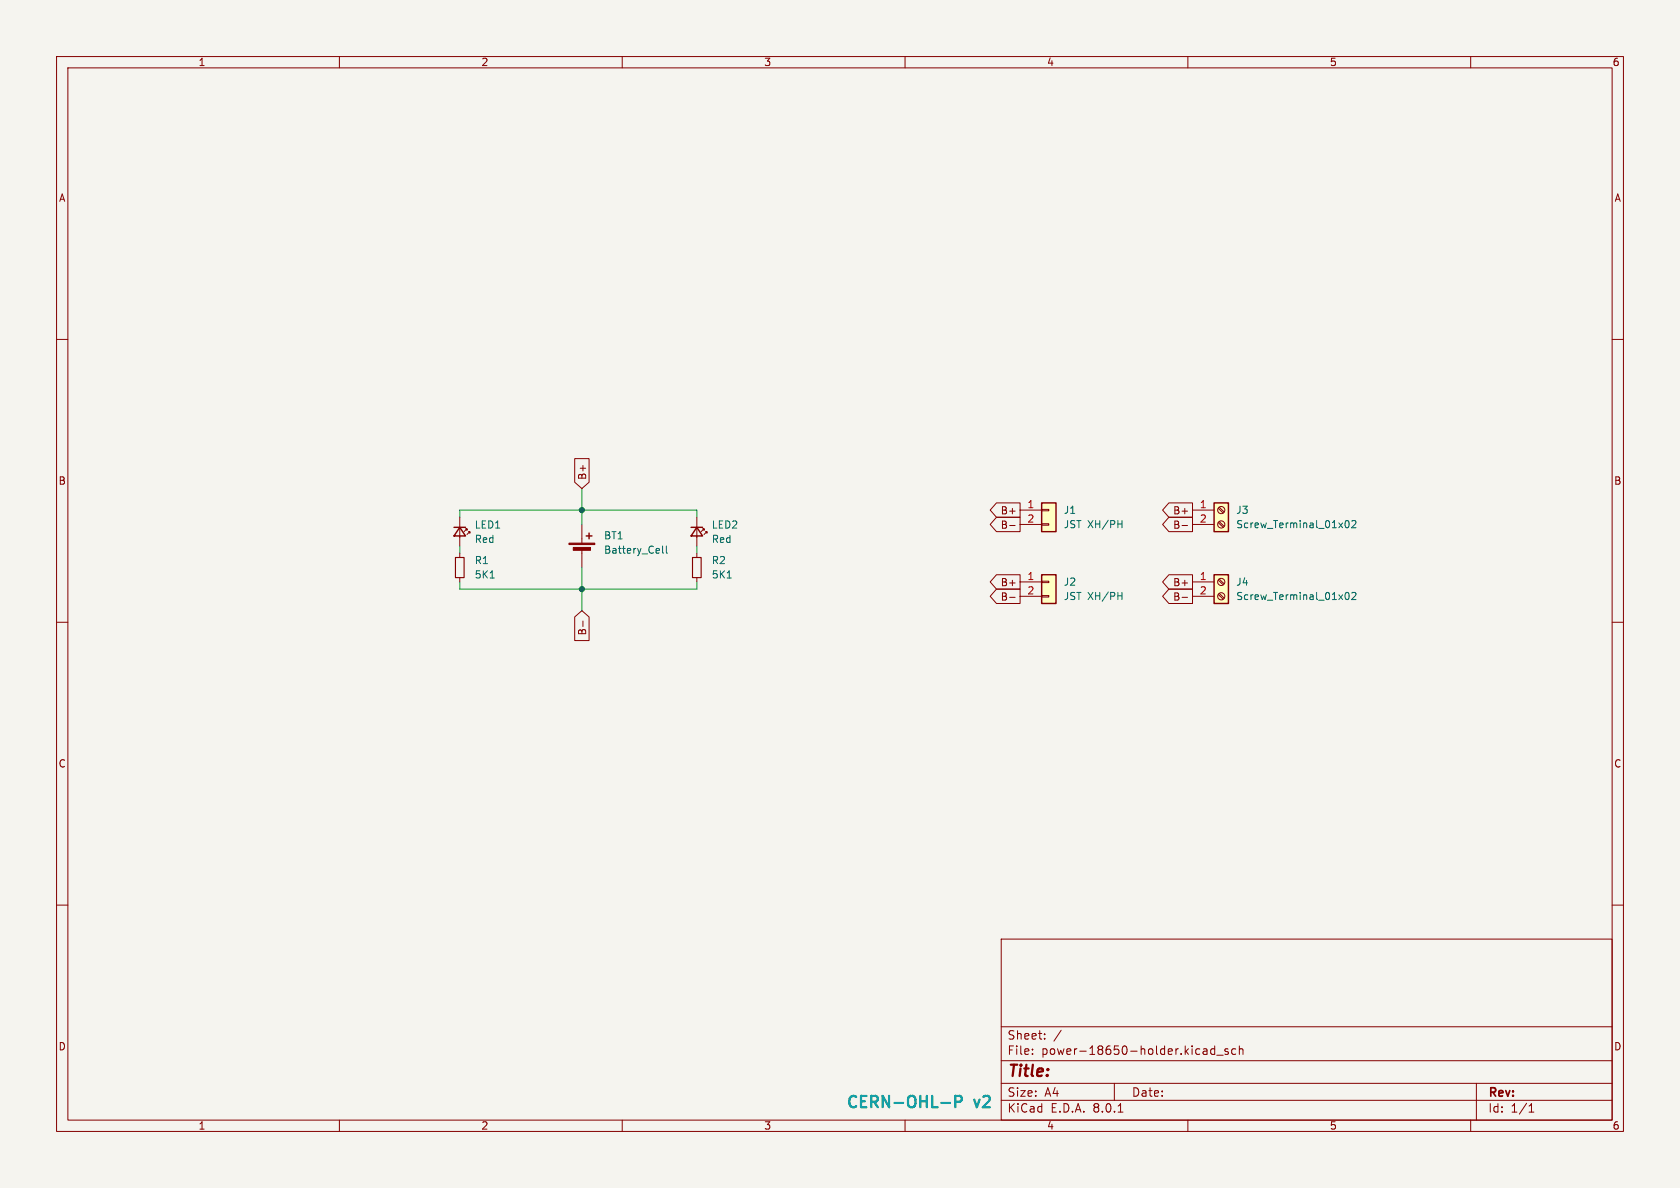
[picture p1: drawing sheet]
<svg xmlns="http://www.w3.org/2000/svg" width="297mm" height="210mm" viewBox="0 0 297 210" stroke-linecap="round" stroke-linejoin="round" font-family="sans-serif">
<path d="M0 0h297v210h-297z" fill="#f5f4ef" stroke="#f5f4ef" stroke-width=".18"/>
<g fill="none" stroke="#840000" stroke-width=".18">
<path d="M10 10h277v190h-277zM12 12h273v186h-273zM60 10v2M110 10v2M160 10v2M210 10v2M260 10v2M10 60h2M285 60h2M10 110h2M285 110h2M10 160h2"/>
<path d="M285 160h2M177 166h108v32h-108zM60 198v2M110 198v2M160 198v2M177 194.5h108M177 191.5h108M177 187.5h108M177 181.5h108M182.5 186.3v.1M182.5 185.5v.1M184.7 183.6v.1"/>
<path d="M184.7 182.8v.1M187.6 182.1l-1.3 2M197 191.5v3M197.7 196.6h.8M210 198v2M213.2 185.4l.2 .2v.8M213.4 186.3l-.2 .1M213.4 185.8h-.2M214.7 184.9v1.5M214.7 185.5l-.4-.1-.3 .3v.4l.2 .2h.5M215.1 186.5h1.1M217.1 185.5l-.4-.1-.2 .2 .1 .2 .5 .2v.3h-.6"/>
<path d="M218.5 185.5l-.5-.1-.3 .3v.4l.2 .2h.6M219.1 185.5l.2-.1 .4 .1v.9M219.1 184.9v1.5M260 198v2M261 191.5v6.5M270.3 196.6h.9M270.3 195.5l.4-.4v1.5"/>
</g>
<path d="M214.6 88.9h2.6v5.1h-2.6z" fill="#ffffc2"/>
<path d="M80.3 93.2h2M81.3 93.2l1 1.5h-2zM214.6 88.9h2.6v5.1h-2.6z" fill="none" stroke="#840000" stroke-width=".25"/>
<g fill="none" stroke="#840000" stroke-width=".18">
<path d="M81.3 91.4v5.1M81.3 97.8v.8M82.3 93.5h.2v.2v-.2l-.5 .5M82.8 94h.3v.2v-.2l-.6 .5M210.8 90.2h3.8M210.8 92.7h3.8M215.4 92.4l.8 .8M215.4 89.8l.8 .9M215.5 92.2l.9 .8M215.5 89.7l.9 .8M81.3 102.1v.8"/>
<circle cx="215.9" cy="90.2" r=".63"/>
<circle cx="215.9" cy="92.7" r=".63"/>
</g>
<path d="M237.9 92.1l.2-.1a.68 .68 0 0 1 .4 .7 .68 .68 0 0 1-.4 .6l-.2-.1-.1-.4zM239 92.1l.5-.1 .2 .4-.8 .9h.8M86.7 102.2h.7" fill="none" stroke="#006464" stroke-width=".18"/>
<path d="M80.5 98.6h1.5v3.5h-1.5z" fill="none" stroke="#840000" stroke-width=".2"/>
<path d="M184.1 88.9h2.6v5.1h-2.6z" fill="#ffffc2"/>
<path d="M102.9 92.7v3.3M102.9 97v3.3M123.2 91.4v5.1M123.2 97.8v.8M124.2 93.5h.3v.2v-.2l-.5 .5M124.7 94h.3v.2v-.2l-.5 .5M180.3 90.2h3.8M180.3 92.7h3.8M184.1 92.6h1.3v.2h-1.3zM184.1 90h1.3v.3h-1.3zM123.2 102.1v.8" fill="none" stroke="#840000" stroke-width=".18"/>
<path d="M103.6 94.7h1M104.1 94.2v1.1M122.2 93.2h2M123.2 93.2l1 1.5h-2zM184.1 88.9h2.6v5.1h-2.6z" fill="none" stroke="#840000" stroke-width=".25"/>
<path d="M117.1 96.5v1.1l.2 .2M117.8 96.5v1.1l.2 .2M197.6 92.6h.8M198.4 92v1.3M128.6 102.2h.7" fill="none" stroke="#006464" stroke-width=".18"/>
<g fill="#840000" stroke="#840000" stroke-width=".18">
<path d="M100.6 96h4.6v.3h-4.6z"/>
<path d="M101.3 96.8h3.1v.5h-3.1z"/>
</g>
<path d="M122.4 98.6h1.6v3.5h-1.6z" fill="none" stroke="#840000" stroke-width=".2"/>
<path d="M184.1 101.6h2.6v5.1h-2.6z" fill="#ffffc2"/>
<path d="M180.3 102.9h3.8M180.3 105.4h3.8M184.1 105.3h1.3v.2h-1.3zM184.1 102.7h1.3v.3h-1.3z" fill="none" stroke="#840000" stroke-width=".18"/>
<path d="M184.1 101.6h2.6v5.1h-2.6z" fill="none" stroke="#840000" stroke-width=".25"/>
<path d="M197.6 105.3h.8M198.4 104.7v1.3" fill="none" stroke="#006464" stroke-width=".18"/>
<path d="M214.6 101.6h2.6v5.1h-2.6z" fill="#ffffc2"/>
<path d="M214.6 101.6h2.6v5.1h-2.6z" fill="none" stroke="#840000" stroke-width=".25"/>
<g fill="none" stroke="#840000" stroke-width=".18">
<path d="M101.6 81.1h2.5v4.1l-1.2 1.2-1.3-1.2zM176.2 88.9h4.1v2.5h-4.1l-1.1-1.2zM176.2 91.4h4.1v2.6h-4.1l-1.1-1.3zM178.5 92.9h1M206.6 91.4h4.2v2.6h-4.2l-1.1-1.3zM206.6 88.9h4.2v2.5h-4.2l-1.1-1.2zM209 92.9h.9M101.6 109.1l1.3-1.1 1.2 1.1v4.1h-2.5zM103.1 109.8v.9M176.2 101.6h4.1v2.5h-4.1l-1.1-1.2zM176.2 104.1h4.1v2.6h-4.1l-1.1-1.3zM178.5 105.6h1"/>
<path d="M206.6 101.6h4.2v2.5h-4.2l-1.1-1.2zM206.6 104.1h4.2v2.6h-4.2l-1.1-1.3zM209 105.6h.9M210.8 102.9h3.8M210.8 105.4h3.8M215.4 105.1l.8 .8M215.4 102.5l.8 .9M215.5 104.9l.9 .8M215.5 102.4l.9 .8"/>
<circle cx="215.9" cy="102.9" r=".63"/>
<circle cx="215.9" cy="105.4" r=".63"/>
</g>
<path d="M237.9 104.8l.2-.1a.68 .68 0 0 1 .4 .7 .68 .68 0 0 1-.4 .6l-.2-.1-.1-.4zM239 104.8l.5-.1 .2 .4-.8 .9h.8" fill="none" stroke="#006464" stroke-width=".18"/>
<path d="M166.4 195h1.5M168.9 194.8h.8a.54 .54 0 0 0 .4-.5 .54 .54 0 0 0-.4-.6h-.8v2" fill="none" stroke="#0099b0" stroke-width=".4"/>
<path d="M81.3 91.4v-1.2h41.9v1.2M81.3 96.5v1.3M102.9 86.4v6.3M123.2 96.5v1.3M81.3 102.9v1.2h41.9v-1.2M102.9 100.3v7.7" fill="none" stroke="#009600" stroke-width=".18"/>
<g fill="#009600" stroke="#009600" stroke-width=".18">
<circle cx="102.9" cy="90.2" r=".46"/>
<circle cx="102.9" cy="104.1" r=".46"/>
</g>
<text font-size="2.8" fill="#840000" x="178" y="190.9">Title:</text>
<g font-size="2.8" fill="#0099b0">
<text x="149.4" y="196.4">CERN-OHL-P</text>
<text x="172.3" y="196.4">v2</text>
</g>
<g font-size="2.1" fill="#840000">
<text x="178" y="184">Sheet:</text>
<text x="178" y="186.7">File:</text>
<text x="184.1" y="186.7">power-18650-holder.kicad_sch</text>
<text x="178" y="196.9">KiCad</text>
<text x="178" y="194.1">Size:</text>
<text x="184.7" y="194.1">A4</text>
<text x="185.7" y="196.9">E.D.A.</text>
<text x="193.3" y="196.9">8.0.1</text>
<text x="200" y="194.1">Date:</text>
<text x="263" y="194.3">Rev:</text>
<text x="263" y="196.9">Id:</text>
<text x="267.1" y="196.9">1/1</text>
</g>
<g font-size="1.8" fill="#840000">
<text x="35" y="11.9">1</text>
<text x="85" y="11.9">2</text>
<text x="135" y="11.9">3</text>
<text x="185" y="11.9">4</text>
<text x="235" y="11.9">5</text>
<text x="285" y="11.9">6</text>
<text x="10.3" y="35.9">A</text>
<text x="285.3" y="35.9">A</text>
<text x="10.3" y="85.9">B</text>
<text x="103.8" y="84.9" transform="rotate(-90 103.8 84.9)">B+</text>
<text x="285.3" y="85.9">B</text>
<text x="176.8" y="91.1">B+</text>
<text x="176.8" y="93.7">B-</text>
<text x="207.3" y="93.7">B-</text>
<text x="207.3" y="91.1">B+</text>
<text x="176.8" y="103.8">B+</text>
<text x="176.8" y="106.4">B-</text>
<text x="207.3" y="103.8">B+</text>
<text x="207.3" y="106.4">B-</text>
<text x="103.8" y="112.4" transform="rotate(-90 103.8 112.4)">B-</text>
<text x="10.3" y="135.9">C</text>
<text x="285.3" y="135.9">C</text>
<text x="10.3" y="185.9">D</text>
<text x="285.3" y="185.9">D</text>
<text x="35" y="199.9">1</text>
<text x="85" y="199.9">2</text>
<text x="135" y="199.9">3</text>
<text x="185" y="199.9">4</text>
<text x="235" y="199.9">5</text>
<text x="285" y="199.9">6</text>
</g>
<g font-size="1.8" fill="#a90000">
<text x="181.5" y="89.9">1</text>
<text x="212" y="89.9">1</text>
<text x="181.5" y="92.5">2</text>
<text x="212" y="92.5">2</text>
<text x="181.5" y="102.6">1</text>
<text x="181.5" y="105.2">2</text>
<text x="212" y="102.6">1</text>
<text x="212" y="105.2">2</text>
</g>
<g font-size="1.8" fill="#006464">
<text x="83.8" y="93.6">LED1</text>
<text x="106.7" y="95.5">BT1</text>
<text x="125.7" y="93.6">LED2</text>
<text x="188" y="91">J1</text>
<text x="188" y="93.6">JST XH/PH</text>
<text x="218.4" y="91">J3</text>
<text x="218.4" y="93.6">Screw_Terminal_01x02</text>
<text x="83.8" y="99.9">R1</text>
<text x="83.8" y="96.2">Red</text>
<text x="106.7" y="98.1">Battery_Cell</text>
<text x="125.7" y="99.9">R2</text>
<text x="125.7" y="96.2">Red</text>
<text x="83.8" y="102.5">5K1</text>
<text x="125.7" y="102.5">5K1</text>
<text x="188" y="103.7">J2</text>
<text x="188" y="106.3">JST XH/PH</text>
<text x="218.4" y="103.7">J4</text>
<text x="218.4" y="106.3">Screw_Terminal_01x02</text>
</g>
</svg>
